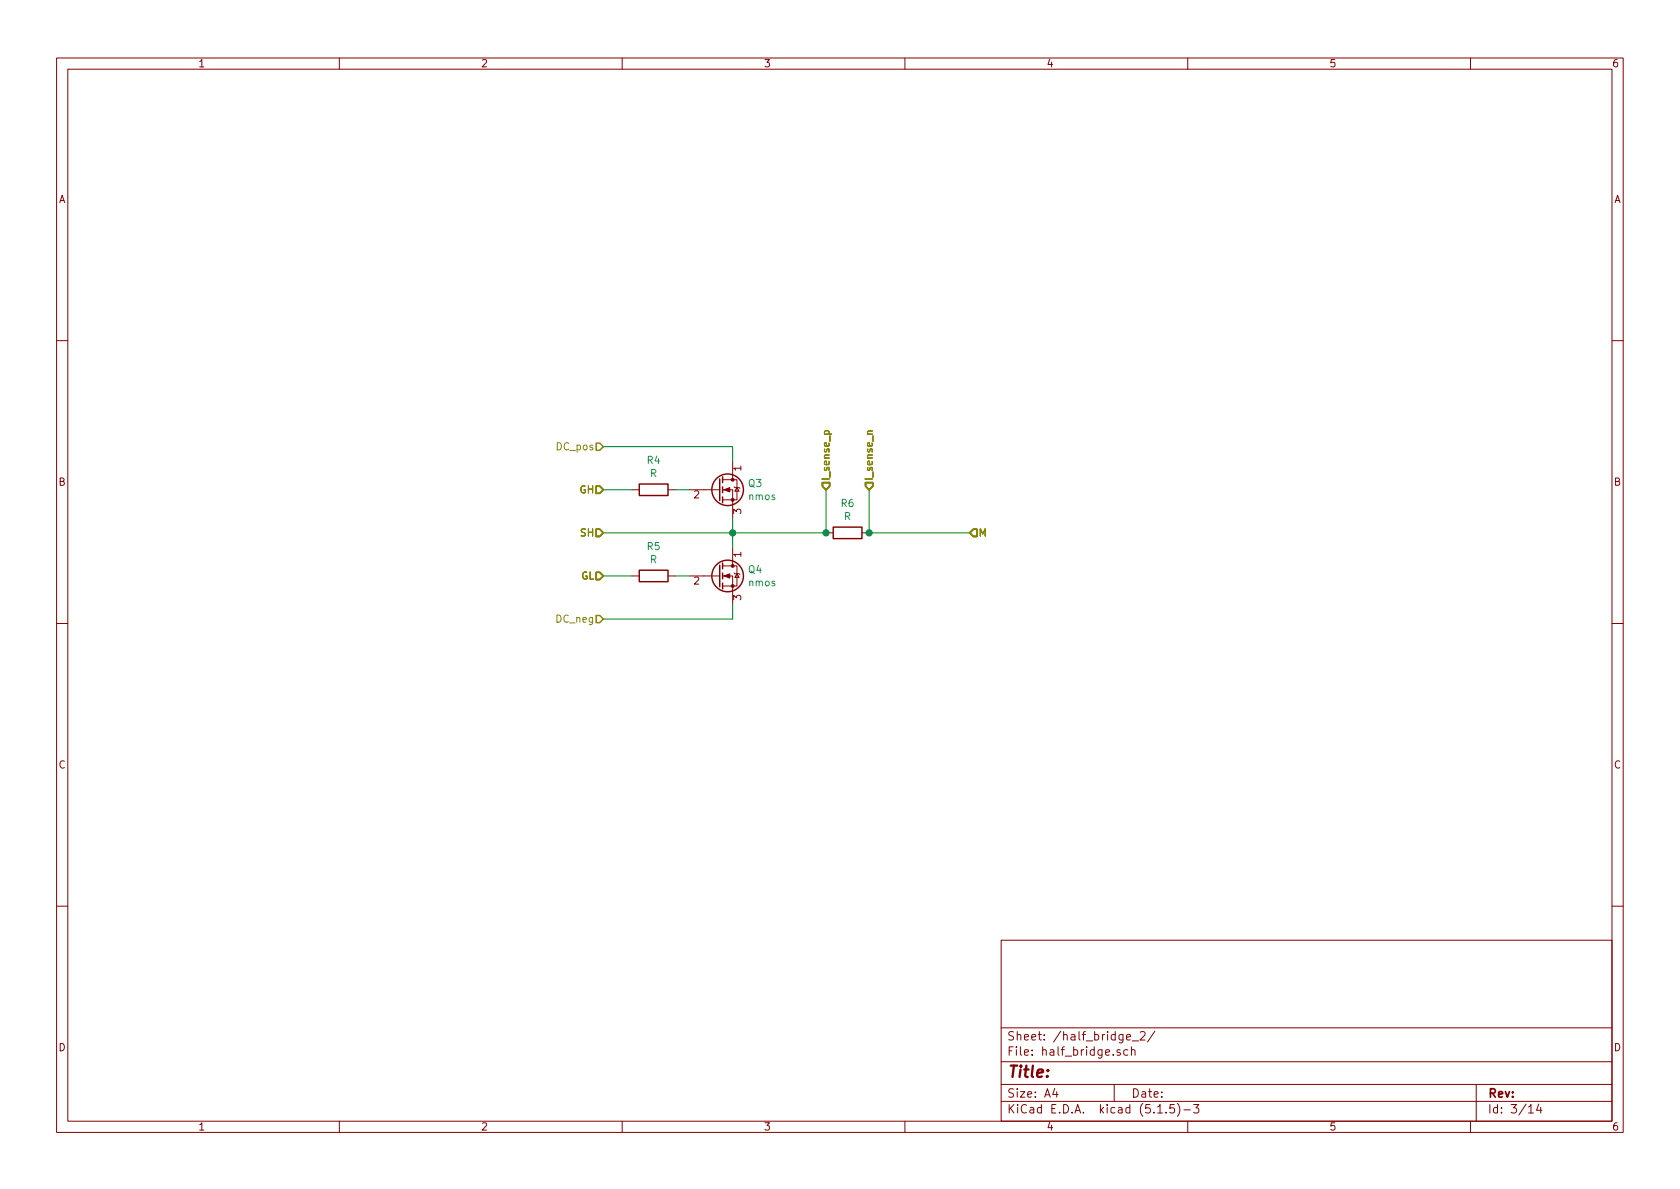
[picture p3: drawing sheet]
<svg xmlns="http://www.w3.org/2000/svg" width="297mm" height="210mm" viewBox="0 0 297 210" stroke-linecap="round" stroke-linejoin="round" font-family="sans-serif">
<g fill="none" stroke="#840000" stroke-width=".18">
<path d="M10 10.3h277v189.9h-277zM12 12.2h273v186.1h-273zM60 10.3v1.9M110 10.3v1.9M160 10.3v1.9M210 10.3v1.9M260 10.3v1.9M10 60.2h2M285 60.2h2M111.8 86.6h1.2M118.1 86.6h1.3M121.9 86.6h5.4"/>
<path d="M127.8 86.6h1.7v5.1M127.8 84.8h2.5v3.6h-2.5M129.5 81.5v3.3M129.5 96.8v3.3M129.8 86.1l.1 .1h.8l.1 .2M130.3 86.2l.4 .7h-.8zM146 94.2h1.3M152.4 94.2h1.3M10 110.3h2M111.8 101.8h1.2M118.1 101.8h1.3M121.9 101.8h5.4"/>
<path d="M127.8 101.8h1.7v5.1M127.8 100.1h2.5v3.5h-2.5M129.8 101.3l.1 .2h.8l.1 .1M130.3 101.5l.4 .6h-.8zM285 110.3h2M10 160.2h2M177 166.3h108v32h-108zM285 160.2h2M60 198.3v1.9M110 198.3v1.9M160 198.3v1.9M177 194.8h108"/>
<path d="M177 191.8h108M177 187.8h108M177 181.8h108M186.5 192.5l-.4 1h1M186.8 193v1M197 191.8v3M198 185.7l-.3-.1-.2 .2 .1 .2 .4 .2v.3h-.5M199.2 183.4l.7-.1-.1-.3-.4-.1-.2 .2 .1 .7h.5M199.4 185.7l-.4-.1-.3 .3 .1 .6 .2 .1 .4-.1M200.1 185.7l.2-.1 .3 .1 .1 .9M200.1 185.1v1.5M200.2 184.1h1.1"/>
<path d="M201.6 182.6l.2-.2h.4l.2 .2 .1 .2-.1 .3-.9 .8h1M204.2 182.3l-1.3 2M204.7 196.8h.8M206.2 196.7v.1M207.6 195.3h-.7l-.1 .7 .2-.1 .5 .1 .2 .2-.1 .5-.2 .1-.6-.1M208.2 195.1a1.71 1.71 0 0 1 0 2.3M209.3 196.3h1.2M210 198.3v1.9M211 195.3h1l-.5 .6 .4 .1v.7l-.2 .1-.7-.1M260 198.3v1.9M261 191.8v6.5M270.3 195.8l.4-.5v1.5"/>
<path d="M270.3 196.8h.8M272.1 195.2l-.4 1.1h.9M272.4 195.8v1"/>
</g>
<g fill="none" stroke="#840000" stroke-width=".25">
<path d="M113 85.6h5.1v2h-5.1zM127.3 84.7v3.8M127.3 99.9v3.9M127.8 84.3v1M127.8 86.1v1M127.8 87.9v1M127.8 99.6v1M147.3 93.2h5.1v2h-5.1zM113 100.8h5.1v2.1h-5.1zM127.8 101.3v1.1M127.8 103.1v1"/>
<circle cx="128.7" cy="86.6" r="2.79"/>
<circle cx="128.7" cy="101.8" r="2.79"/>
</g>
<g fill="#840000" stroke="#840000" stroke-width=".18">
<path d="M128 86.6l1-.4v.8z"/>
<path d="M128 101.8l1-.3v.7z"/>
<circle cx="129.5" cy="88.4" r=".25"/>
<circle cx="129.5" cy="84.8" r=".25"/>
<circle cx="129.5" cy="103.6" r=".25"/>
<circle cx="129.5" cy="100.1" r=".25"/>
</g>
<path d="M106.7 79h22.8v2.5M106.7 86.6h5.1M119.4 86.6h2.5M129.5 91.7v5.1M146 86.6v7.6h-39.3M153.7 86.6v7.6h17.7M106.7 101.8h5.1M119.4 101.8h2.5M129.5 106.9v2.6h-22.8" fill="none" stroke="#008400" stroke-width=".18"/>
<path d="M145.8 76.8v-.4l.2-.2 .6 .1v.5M154.2 76.2l-.8 .1v.3l.1 .2" fill="none" stroke="#848400" stroke-width=".18"/>
<path d="M105.4 78.4h.6l.7 .6-.7 .6h-.6zM105.4 86h.6l.7 .6-.7 .6h-.6zM105.4 93.6h.6l.7 .6-.7 .7h-.6zM145.4 85.3h1.3v.7l-.7 .6-.6-.6zM153 85.3h1.3v.7l-.6 .6-.7-.6zM172.1 93.6h.6v1.3h-.6l-.7-.7zM105.4 101.2h.6l.7 .6-.7 .7h-.6zM105.4 108.8h.6l.7 .7-.7 .6h-.6z" fill="none" stroke="#848400" stroke-width=".25"/>
<g fill="#008400" stroke="#008400" stroke-width=".25">
<circle cx="153.7" cy="94.2" r=".51"/>
<circle cx="146.1" cy="94.2" r=".51"/>
<circle cx="129.5" cy="94.2" r=".51"/>
</g>
<text font-size="2.8" fill="#840000" x="178" y="190.5">Title:</text>
<g font-size="2.1" fill="#840000">
<text x="178" y="184">Sheet: /half_bridge_2/</text>
<text x="178" y="186.7">File: half_bridge.sch</text>
<text x="178" y="196.9">KiCad E.D.A. kicad (5.1.5)-3</text>
<text x="178" y="194.1">Size: A4</text>
<text x="200" y="194.1">Date:</text>
<text x="263" y="194.1">Rev:</text>
<text x="263" y="196.9">Id: 3/14</text>
</g>
<g font-size="1.8" fill="#840000">
<text x="35" y="11.9">1</text>
<text x="85" y="11.9">2</text>
<text x="135" y="11.9">3</text>
<text x="185" y="11.9">4</text>
<text x="235" y="11.9">5</text>
<text x="285" y="11.9">6</text>
<text x="10.4" y="35.9">A</text>
<text x="285.4" y="35.9">A</text>
<text x="131.1" y="83.3" transform="rotate(-90 131.1 83.3)">1</text>
<text x="10.4" y="85.9">B</text>
<text x="122.7" y="88.1">2</text>
<text x="285.4" y="85.9">B</text>
<text x="131.1" y="90.9" transform="rotate(-90 131.1 90.9)">3</text>
<text x="131.1" y="98.5" transform="rotate(-90 131.1 98.5)">1</text>
<text x="122.7" y="103.4">2</text>
<text x="131.1" y="106.1" transform="rotate(-90 131.1 106.1)">3</text>
<text x="10.4" y="135.9">C</text>
<text x="285.4" y="135.9">C</text>
<text x="10.4" y="185.9">D</text>
<text x="285.4" y="185.9">D</text>
<text x="35" y="199.9">1</text>
<text x="85" y="199.9">2</text>
<text x="135" y="199.9">3</text>
<text x="185" y="199.9">4</text>
<text x="235" y="199.9">5</text>
<text x="285" y="199.9">6</text>
</g>
<g font-size="1.8" fill="#848400">
<text x="98.5" y="79.6">DC_pos</text>
<text x="102.5" y="87.2">GH</text>
<text x="146.7" y="85.1" transform="rotate(-90 146.7 85.1)">I_sense_p</text>
<text x="154.3" y="85.1" transform="rotate(-90 154.3 85.1)">I_sense_n</text>
<text x="102.7" y="94.9">SH</text>
<text x="173" y="94.9">M</text>
<text x="102.7" y="102.5">GL</text>
<text x="98.5" y="110.1">DC_neg</text>
</g>
<g font-size="1.8" fill="#008484">
<text x="114.5" y="82">R4</text>
<text x="114.9" y="84.3">R</text>
<text x="132.4" y="86.1">Q3</text>
<text x="132.4" y="88.4">nmos</text>
<text x="148.7" y="89.7">R6</text>
<text x="149.2" y="92">R</text>
<text x="114.5" y="97.3">R5</text>
<text x="114.9" y="99.6">R</text>
<text x="132.4" y="101.4">Q4</text>
<text x="132.4" y="103.7">nmos</text>
</g>
</svg>
